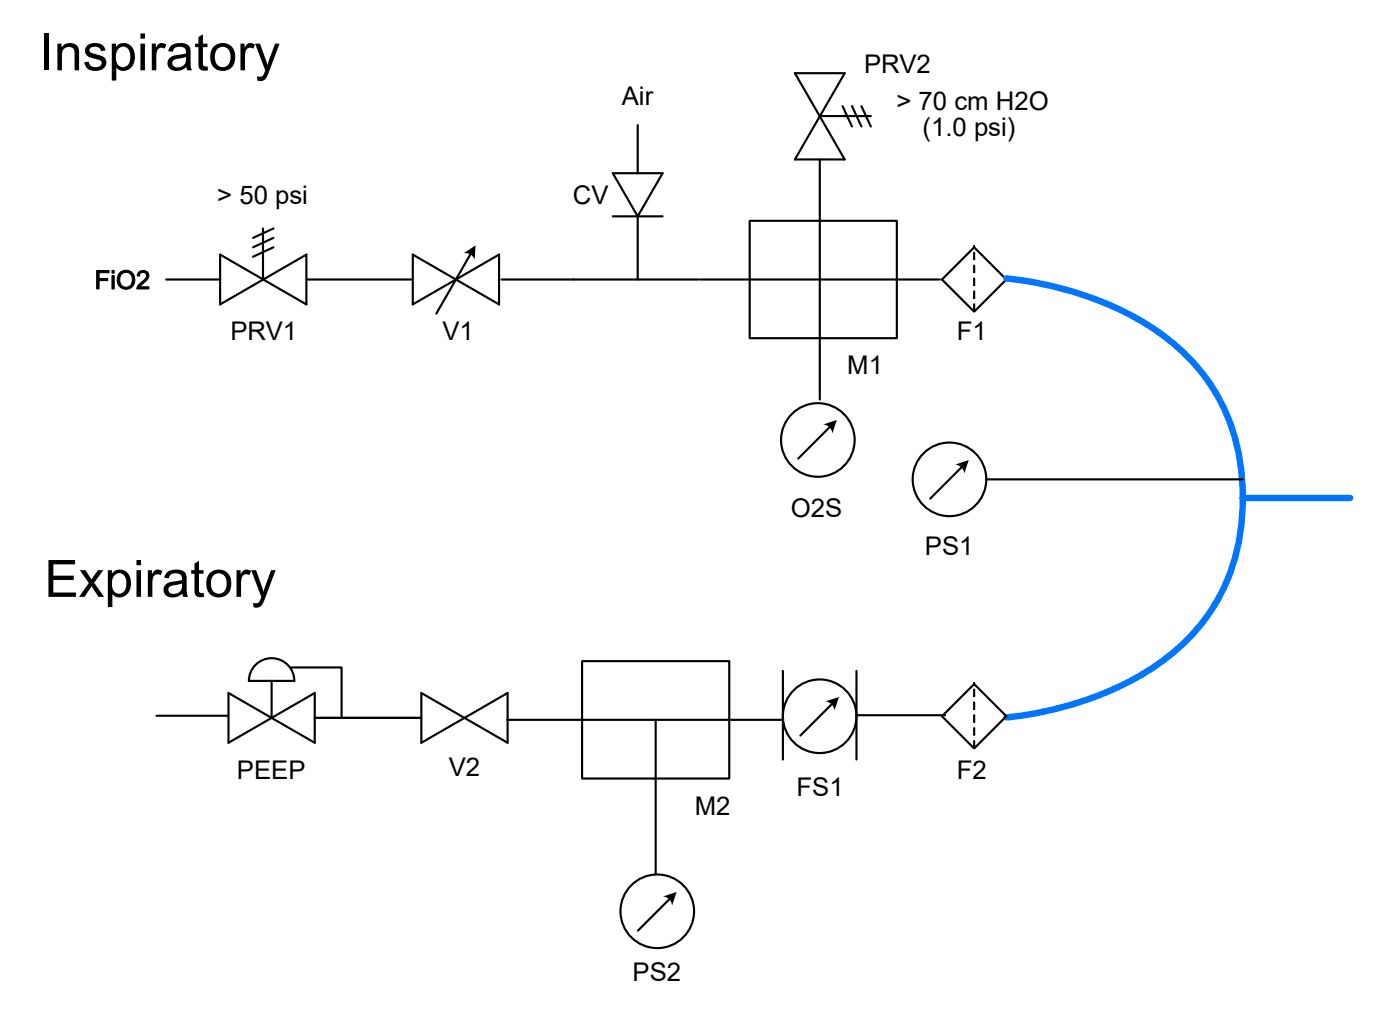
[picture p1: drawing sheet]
<svg xmlns="http://www.w3.org/2000/svg" width="230mm" height="169mm" viewBox="0 0 230 169" stroke-linecap="round" stroke-linejoin="round" font-family="sans-serif">
<g fill="none" stroke="#000" stroke-width=".35">
<path d="M130.8 12h8.2l-8.2 14.2h8.2zM134.9 19.1h8.4M138.6 17.5l1.6 3.3M140.2 17.5l1.5 3.3M141.7 17.5l1.6 3.3M43.3 37.6v8.4M45 37.6l-3.4 1.5M45 39.1l-3.4 1.6M100.8 28.5h8.2l-4.1 7.1zM100.8 35.6h8.2M104.9 35.6v10.4h-10.6M104.9 20.6v7.9"/>
<path d="M123.3 36.3h24.2v19.3h-24.2zM134.9 26.2v39.5M27.3 46h8.9M36.2 41.9v8.2l14.2-8.2v8.2zM45 40.7l-3.4 1.5M50.5 46h17.4M67.9 41.9v8.2l14.2-8.2v8.2zM77.4 41.8l-5.6 9.8M82.5 46h11.9M104.9 46h10M115.1 46h39.5M160.3 40.7l5.3 5.3-5.3 5.3-5.3-5.3z"/>
<path d="M136.5 70.3l-5.2 5.1M158.2 76.9l-5.2 5.1M162.3 78.8h42.2M25.7 117.7h11.9M37.6 114v8.2l14.2-8.2v8.2zM42 109.4a3.7 3.7 0 0 1 4.1-.9 3.7 3.7 0 0 1 2.3 3.5h-7.5a3.7 3.7 0 0 1 1.1-2.6zM44.7 112v6.1M47.8 109.8h8.4v8.3M51.8 118.1h17.4M69.3 114v8.2l14.2-8.2v8.2zM83.4 118.4h45.4M95.8 108.7h24.2v19.4h-24.2z"/>
<path d="M107.9 118.4v25.4M128.8 110.4v14.5M136.8 115.8l-5.1 5.2M140.9 117.6h14.6M140.9 110.4v14.5M160.3 112.5l5.3 5.3-5.3 5.3-5.3-5.3zM110.1 147.9l-5.1 5.2"/>
<circle cx="134.5" cy="72.4" r="6.1"/>
<circle cx="156.2" cy="78.8" r="6.1"/>
<circle cx="134.8" cy="117.8" r="6.1"/>
<circle cx="108.1" cy="149.9" r="6.1"/>
</g>
<g fill="#000">
<path d="M76.3 41.7l1.9-1.3-.1 2.3a1.6 1.6 0 0 0-1.8-1z" fill-rule="evenodd"/>
<path d="M135.4 69.8l2.3-.7-.8 2.2a1.6 1.6 0 0 0-1.5-1.5z" fill-rule="evenodd"/>
<path d="M157.1 76.4l2.3-.7-.8 2.2a1.6 1.6 0 0 0-1.5-1.5z" fill-rule="evenodd"/>
<path d="M135.8 115.4l2.2-.8-.7 2.3a1.6 1.6 0 0 0-1.5-1.5z" fill-rule="evenodd"/>
<path d="M109.1 147.5l2.2-.8-.7 2.3a1.6 1.6 0 0 0-1.5-1.5z" fill-rule="evenodd"/>
</g>
<path d="M160.3 51.1v-10.6M160.3 122.9v-10.5" fill="none" stroke="#000" stroke-width=".35" stroke-dasharray="1.1 1.1 0 0"/>
<path d="M165.6 45.8a55.8 55.8 0 0 1 24.2 8.3 31.7 31.7 0 0 1 14.7 27.8M204.5 81.9a31.7 31.7 0 0 1-14.7 27.8 55.8 55.8 0 0 1-24.2 8.3M204.5 81.9h17.6" fill="none" stroke="#0076ff" stroke-width="1.1"/>
<g font-size="8.5">
<text x="6.5" y="11.6">Inspiratory</text>
<text x="7.3" y="98.2">Expiratory</text>
</g>
<g font-size="4.2">
<text x="102.3" y="17.3">Air</text>
<text x="142.2" y="12">PRV2</text>
<text x="147.5" y="18">&gt; 70 cm H2O</text>
<text x="151.8" y="22.4">(1.0 psi)</text>
<text x="35.7" y="33.6">&gt; 50 psi</text>
<text x="94.2" y="33.6">CV</text>
<text x="15.6" y="47.5">FiO2</text>
<text x="37.9" y="55.9">PRV1</text>
<text x="72.8" y="55.9">V1</text>
<text x="157.4" y="55.9">F1</text>
<text x="139.4" y="61.5">M1</text>
<text x="130.1" y="85.1">O2S</text>
<text x="152.2" y="91.3">PS1</text>
<text x="39" y="128.1">PEEP</text>
<text x="73.8" y="127.7">V2</text>
<text x="131" y="131">FS1</text>
<text x="157.4" y="128.1">F2</text>
<text x="114.3" y="134">M2</text>
<text x="104.1" y="161.3">PS2</text>
</g>
</svg>
